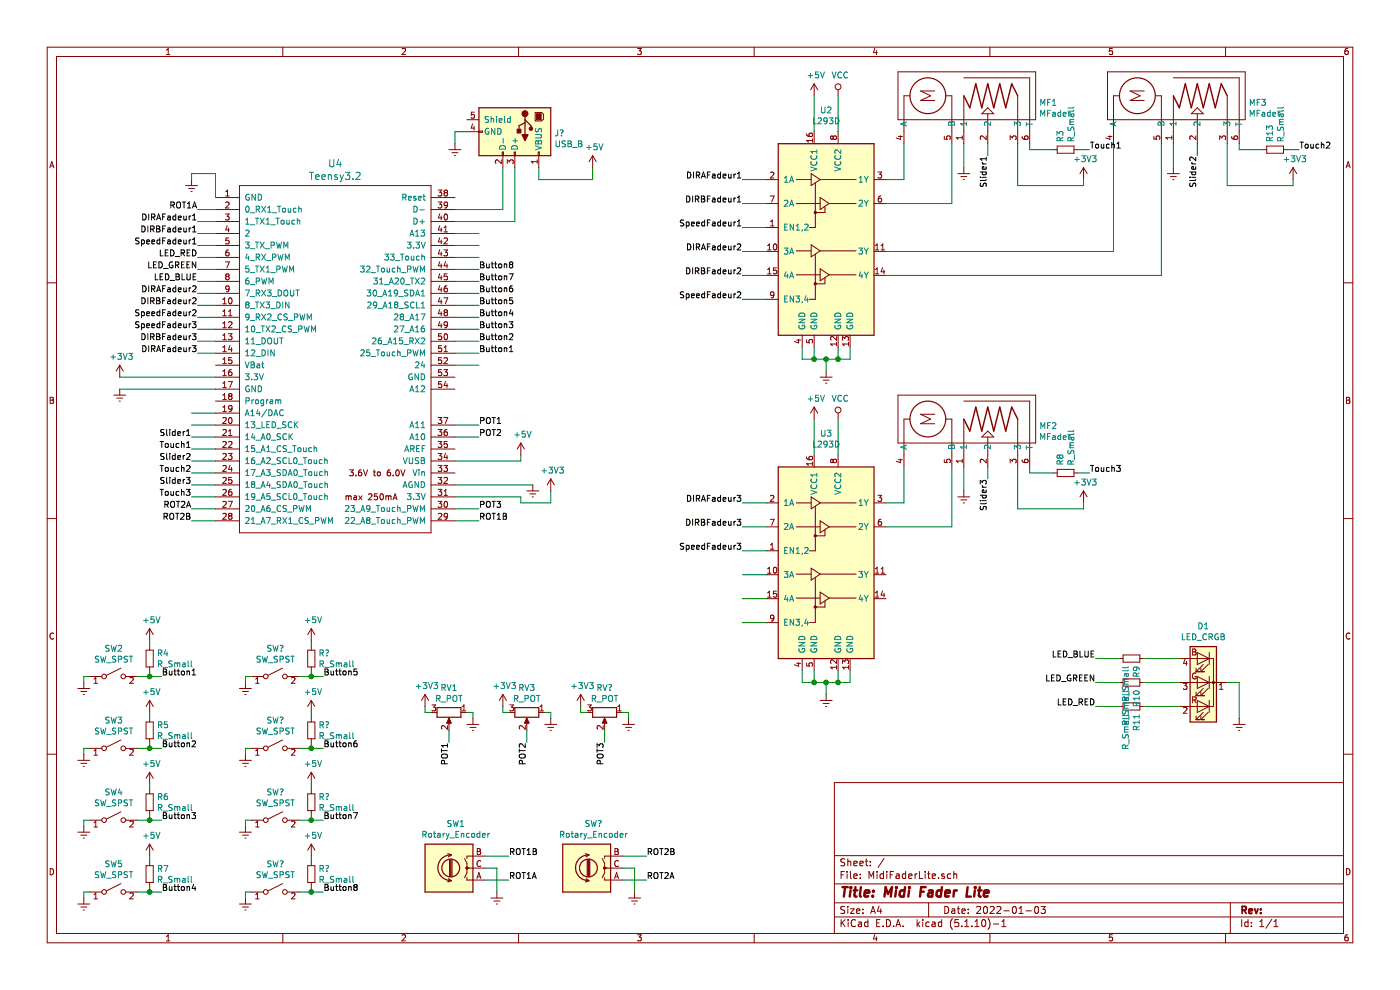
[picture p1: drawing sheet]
EESchema Schematic File Version 4
EELAYER 30 0
EELAYER END
$Descr A4 11693 8268
encoding utf-8
Sheet 1 1
Title "Midi Fader Lite"
Date "2022-01-03"
Rev ""
Comp ""
Comment1 ""
Comment2 ""
Comment3 ""
Comment4 ""
$EndDescr
$Comp
L Driver_Motor:L293D U2
U 1 1
P 6900 2100
F 0 "U2" H 6900 3281 50  0000 C CNN
F 1 "L293D" H 6900 3190 50  0000 C CNN
F 2 "Package_DIP:DIP-16_W7.62mm" H 7150 1350 50  0001 L CNN
F 3 "http://www.ti.com/lit/ds/symlink/l293.pdf" H 6600 2800 50  0001 C CNN
	1    6900 2100
	1    0    0    -1  
$EndComp
$Comp
L Driver_Motor:L293D U3
U 1 1
P 6900 4800
F 0 "U3" H 6900 5981 50  0000 C CNN
F 1 "L293D" H 6900 5890 50  0000 C CNN
F 2 "Package_DIP:DIP-16_W7.62mm" H 7150 4050 50  0001 L CNN
F 3 "http://www.ti.com/lit/ds/symlink/l293.pdf" H 6600 5500 50  0001 C CNN
	1    6900 4800
	1    0    0    -1  
$EndComp
$Comp
L power:VCC #PWR0102
U 1 1
P 7000 800
F 0 "#PWR0102" H 7000 650 50  0001 C CNN
F 1 "VCC" H 7017 973 50  0000 C CNN
F 2 "" H 7000 800 50  0001 C CNN
F 3 "" H 7000 800 50  0001 C CNN
	1    7000 800 
	1    0    0    -1  
$EndComp
Wire Wire Line
	6800 800  6800 1100
Wire Wire Line
	7000 800  7000 1100
$Comp
L power:VCC #PWR0104
U 1 1
P 7000 3500
F 0 "#PWR0104" H 7000 3350 50  0001 C CNN
F 1 "VCC" H 7017 3673 50  0000 C CNN
F 2 "" H 7000 3500 50  0001 C CNN
F 3 "" H 7000 3500 50  0001 C CNN
	1    7000 3500
	1    0    0    -1  
$EndComp
Wire Wire Line
	6800 3500 6800 3800
Wire Wire Line
	7000 3500 7000 3800
$Comp
L power:GNDREF #PWR0105
U 1 1
P 6900 3100
F 0 "#PWR0105" H 6900 2850 50  0001 C CNN
F 1 "GNDREF" H 6905 2927 50  0001 C CNN
F 2 "" H 6900 3100 50  0001 C CNN
F 3 "" H 6900 3100 50  0001 C CNN
	1    6900 3100
	1    0    0    -1  
$EndComp
Wire Wire Line
	6700 2900 6700 3000
Wire Wire Line
	6700 3000 6800 3000
Wire Wire Line
	7100 3000 7100 2900
Wire Wire Line
	7000 2900 7000 3000
Connection ~ 7000 3000
Wire Wire Line
	7000 3000 7100 3000
Wire Wire Line
	6800 2900 6800 3000
Connection ~ 6800 3000
Wire Wire Line
	6800 3000 6900 3000
Wire Wire Line
	6900 3000 6900 3100
Connection ~ 6900 3000
Wire Wire Line
	6900 3000 7000 3000
$Comp
L power:GNDREF #PWR0106
U 1 1
P 6900 5800
F 0 "#PWR0106" H 6900 5550 50  0001 C CNN
F 1 "GNDREF" H 6905 5627 50  0001 C CNN
F 2 "" H 6900 5800 50  0001 C CNN
F 3 "" H 6900 5800 50  0001 C CNN
	1    6900 5800
	1    0    0    -1  
$EndComp
Wire Wire Line
	6700 5600 6700 5700
Wire Wire Line
	6700 5700 6800 5700
Wire Wire Line
	7100 5700 7100 5600
Wire Wire Line
	7000 5600 7000 5700
Connection ~ 7000 5700
Wire Wire Line
	7000 5700 7100 5700
Wire Wire Line
	6800 5600 6800 5700
Connection ~ 6800 5700
Wire Wire Line
	6800 5700 6900 5700
Wire Wire Line
	6900 5700 6900 5800
Connection ~ 6900 5700
Wire Wire Line
	6900 5700 7000 5700
$Comp
L Moving_fader:MFader MF1
U 1 1
P 7750 800
F 0 "MF1" V 7689 -128 50  0000 R CNN
F 1 "MFader" V 7598 -128 50  0000 R CNN
F 2 "Moving_fader:MFader" H 7750 800 50  0001 C CNN
F 3 "" H 7750 800 50  0001 C CNN
	1    7750 800 
	0    -1   -1   0   
$EndComp
Wire Wire Line
	7400 1500 7550 1500
Wire Wire Line
	7550 1500 7550 1200
Wire Wire Line
	7400 1700 7950 1700
Wire Wire Line
	7950 1700 7950 1200
Wire Wire Line
	7400 2100 9300 2100
Wire Wire Line
	7400 2300 9700 2300
$Comp
L power:GNDREF #PWR0109
U 1 1
P 8050 1400
F 0 "#PWR0109" H 8050 1150 50  0001 C CNN
F 1 "GNDREF" H 8055 1227 50  0001 C CNN
F 2 "" H 8050 1400 50  0001 C CNN
F 3 "" H 8050 1400 50  0001 C CNN
	1    8050 1400
	1    0    0    -1  
$EndComp
Wire Wire Line
	8050 1200 8050 1400
Wire Wire Line
	6200 1900 6400 1900
Wire Wire Line
	6400 1500 6200 1500
Wire Wire Line
	6400 1700 6200 1700
Wire Wire Line
	6200 2500 6400 2500
Wire Wire Line
	6400 2100 6200 2100
Wire Wire Line
	6400 2300 6200 2300
Wire Wire Line
	6200 4600 6400 4600
Wire Wire Line
	6400 4200 6200 4200
Wire Wire Line
	6400 4400 6200 4400
Wire Wire Line
	6200 5200 6400 5200
Wire Wire Line
	6400 4800 6200 4800
Wire Wire Line
	6400 5000 6200 5000
$Comp
L Device:R_POT RV1
U 1 1
P 3750 5950
F 0 "RV1" V 3543 5950 50  0000 C CNN
F 1 "R_POT" V 3634 5950 50  0000 C CNN
F 2 "Potentiometer_THT:Potentiometer_Alps_RK09L_Single_Vertical" H 3750 5950 50  0001 C CNN
F 3 "~" H 3750 5950 50  0001 C CNN
	1    3750 5950
	0    1    1    0   
$EndComp
$Comp
L power:GNDREF #PWR0123
U 1 1
P 3950 6000
F 0 "#PWR0123" H 3950 5750 50  0001 C CNN
F 1 "GNDREF" H 3955 5827 50  0001 C CNN
F 2 "" H 3950 6000 50  0001 C CNN
F 3 "" H 3950 6000 50  0001 C CNN
	1    3950 6000
	1    0    0    -1  
$EndComp
Wire Wire Line
	3550 5900 3550 5950
Wire Wire Line
	3550 5950 3600 5950
Wire Wire Line
	3900 5950 3950 5950
Wire Wire Line
	3950 5950 3950 6000
Wire Wire Line
	3750 6100 3750 6200
$Comp
L Device:R_POT RV3
U 1 1
P 4400 5950
F 0 "RV3" V 4193 5950 50  0000 C CNN
F 1 "R_POT" V 4284 5950 50  0000 C CNN
F 2 "Potentiometer_THT:Potentiometer_Alps_RK09L_Single_Vertical" H 4400 5950 50  0001 C CNN
F 3 "~" H 4400 5950 50  0001 C CNN
	1    4400 5950
	0    1    1    0   
$EndComp
$Comp
L power:GNDREF #PWR0125
U 1 1
P 4600 6000
F 0 "#PWR0125" H 4600 5750 50  0001 C CNN
F 1 "GNDREF" H 4605 5827 50  0001 C CNN
F 2 "" H 4600 6000 50  0001 C CNN
F 3 "" H 4600 6000 50  0001 C CNN
	1    4600 6000
	1    0    0    -1  
$EndComp
Wire Wire Line
	4200 5900 4200 5950
Wire Wire Line
	4200 5950 4250 5950
Wire Wire Line
	4550 5950 4600 5950
Wire Wire Line
	4600 5950 4600 6000
Wire Wire Line
	4400 6100 4400 6200
Wire Wire Line
	8250 1300 8250 1200
$Comp
L Moving_fader:MFader MF3
U 1 1
P 9500 800
F 0 "MF3" V 9439 -128 50  0000 R CNN
F 1 "MFader" V 9348 -128 50  0000 R CNN
F 2 "Moving_fader:MFader" H 9500 800 50  0001 C CNN
F 3 "" H 9500 800 50  0001 C CNN
	1    9500 800 
	0    -1   -1   0   
$EndComp
$Comp
L power:GNDREF #PWR0110
U 1 1
P 9800 1400
F 0 "#PWR0110" H 9800 1150 50  0001 C CNN
F 1 "GNDREF" H 9805 1227 50  0001 C CNN
F 2 "" H 9800 1400 50  0001 C CNN
F 3 "" H 9800 1400 50  0001 C CNN
	1    9800 1400
	1    0    0    -1  
$EndComp
Wire Wire Line
	9800 1200 9800 1400
Wire Wire Line
	10000 1300 10000 1200
Wire Wire Line
	9300 1200 9300 2100
Wire Wire Line
	9700 1200 9700 2300
$Comp
L Moving_fader:MFader MF2
U 1 1
P 7750 3500
F 0 "MF2" V 7689 2572 50  0000 R CNN
F 1 "MFader" V 7598 2572 50  0000 R CNN
F 2 "Moving_fader:MFader" H 7750 3500 50  0001 C CNN
F 3 "" H 7750 3500 50  0001 C CNN
	1    7750 3500
	0    -1   -1   0   
$EndComp
Wire Wire Line
	7400 4200 7550 4200
Wire Wire Line
	7550 4200 7550 3900
Wire Wire Line
	7950 4400 7950 3900
Wire Wire Line
	8500 3900 8500 4250
$Comp
L power:GNDREF #PWR0112
U 1 1
P 8050 4100
F 0 "#PWR0112" H 8050 3850 50  0001 C CNN
F 1 "GNDREF" H 8055 3927 50  0001 C CNN
F 2 "" H 8050 4100 50  0001 C CNN
F 3 "" H 8050 4100 50  0001 C CNN
	1    8050 4100
	1    0    0    -1  
$EndComp
Wire Wire Line
	8050 3900 8050 4100
Wire Wire Line
	8250 4000 8250 3900
Wire Wire Line
	8600 3900 8600 3950
Wire Wire Line
	9050 4200 9050 4250
Wire Wire Line
	7400 4400 7950 4400
$Comp
L teensy:Teensy3.2 U4
U 1 1
P 2800 3000
F 0 "U4" H 2800 4637 60  0000 C CNN
F 1 "Teensy3.2" H 2800 4531 60  0000 C CNN
F 2 "KiCad_library:Teensy30_31_32_LC" H 2800 2250 60  0001 C CNN
F 3 "" H 2800 2250 60  0000 C CNN
	1    2800 3000
	1    0    0    -1  
$EndComp
Wire Wire Line
	1650 2450 1800 2450
Wire Wire Line
	1650 2550 1800 2550
Wire Wire Line
	1650 2650 1800 2650
Wire Wire Line
	1650 2750 1800 2750
Wire Wire Line
	1650 2850 1800 2850
Wire Wire Line
	1650 2950 1800 2950
Wire Wire Line
	1650 2150 1800 2150
Wire Wire Line
	1650 2250 1800 2250
Wire Wire Line
	1650 2350 1800 2350
Wire Wire Line
	1600 3650 1800 3650
Wire Wire Line
	1600 3750 1800 3750
Wire Wire Line
	1600 3850 1800 3850
Wire Wire Line
	1600 3950 1800 3950
Wire Wire Line
	1600 4050 1800 4050
Wire Wire Line
	1600 4150 1800 4150
$Comp
L power:GNDREF #PWR0101
U 1 1
P 1600 1500
F 0 "#PWR0101" H 1600 1250 50  0001 C CNN
F 1 "GNDREF" H 1605 1327 50  0001 C CNN
F 2 "" H 1600 1500 50  0001 C CNN
F 3 "" H 1600 1500 50  0001 C CNN
	1    1600 1500
	1    0    0    -1  
$EndComp
$Comp
L power:GNDREF #PWR0103
U 1 1
P 4450 4050
F 0 "#PWR0103" H 4450 3800 50  0001 C CNN
F 1 "GNDREF" H 4455 3877 50  0001 C CNN
F 2 "" H 4450 4050 50  0001 C CNN
F 3 "" H 4450 4050 50  0001 C CNN
	1    4450 4050
	1    0    0    -1  
$EndComp
Wire Wire Line
	3800 4050 4450 4050
$Comp
L power:+5V #PWR0107
U 1 1
P 6800 800
F 0 "#PWR0107" H 6800 650 50  0001 C CNN
F 1 "+5V" H 6815 973 50  0000 C CNN
F 2 "" H 6800 800 50  0001 C CNN
F 3 "" H 6800 800 50  0001 C CNN
	1    6800 800 
	1    0    0    -1  
$EndComp
$Comp
L power:+5V #PWR0108
U 1 1
P 6800 3500
F 0 "#PWR0108" H 6800 3350 50  0001 C CNN
F 1 "+5V" H 6815 3673 50  0000 C CNN
F 2 "" H 6800 3500 50  0001 C CNN
F 3 "" H 6800 3500 50  0001 C CNN
	1    6800 3500
	1    0    0    -1  
$EndComp
$Comp
L power:+3V3 #PWR0113
U 1 1
P 9050 4200
F 0 "#PWR0113" H 9050 4050 50  0001 C CNN
F 1 "+3V3" H 9065 4373 50  0000 C CNN
F 2 "" H 9050 4200 50  0001 C CNN
F 3 "" H 9050 4200 50  0001 C CNN
	1    9050 4200
	1    0    0    -1  
$EndComp
$Comp
L power:+3V3 #PWR0126
U 1 1
P 4200 5900
F 0 "#PWR0126" H 4200 5750 50  0001 C CNN
F 1 "+3V3" H 4215 6073 50  0000 C CNN
F 2 "" H 4200 5900 50  0001 C CNN
F 3 "" H 4200 5900 50  0001 C CNN
	1    4200 5900
	1    0    0    -1  
$EndComp
$Comp
L power:+3V3 #PWR0128
U 1 1
P 3550 5900
F 0 "#PWR0128" H 3550 5750 50  0001 C CNN
F 1 "+3V3" H 3565 6073 50  0000 C CNN
F 2 "" H 3550 5900 50  0001 C CNN
F 3 "" H 3550 5900 50  0001 C CNN
	1    3550 5900
	1    0    0    -1  
$EndComp
$Comp
L power:+5V #PWR0129
U 1 1
P 4350 3800
F 0 "#PWR0129" H 4350 3650 50  0001 C CNN
F 1 "+5V" H 4365 3973 50  0000 C CNN
F 2 "" H 4350 3800 50  0001 C CNN
F 3 "" H 4350 3800 50  0001 C CNN
	1    4350 3800
	1    0    0    -1  
$EndComp
Wire Wire Line
	3800 3850 4350 3850
Wire Wire Line
	4350 3850 4350 3800
$Comp
L power:+3V3 #PWR0130
U 1 1
P 4600 4100
F 0 "#PWR0130" H 4600 3950 50  0001 C CNN
F 1 "+3V3" H 4615 4273 50  0000 C CNN
F 2 "" H 4600 4100 50  0001 C CNN
F 3 "" H 4600 4100 50  0001 C CNN
	1    4600 4100
	1    0    0    -1  
$EndComp
Wire Wire Line
	3800 4150 4350 4150
Wire Wire Line
	4350 4150 4350 4200
Wire Wire Line
	4350 4200 4600 4200
Wire Wire Line
	4600 4100 4600 4200
$Comp
L power:+3V3 #PWR0134
U 1 1
P 1000 3150
F 0 "#PWR0134" H 1000 3000 50  0001 C CNN
F 1 "+3V3" H 1015 3323 50  0000 C CNN
F 2 "" H 1000 3150 50  0001 C CNN
F 3 "" H 1000 3150 50  0001 C CNN
	1    1000 3150
	1    0    0    -1  
$EndComp
Wire Wire Line
	1000 3150 1800 3150
$Comp
L power:GNDREF #PWR0135
U 1 1
P 1000 3250
F 0 "#PWR0135" H 1000 3000 50  0001 C CNN
F 1 "GNDREF" H 1005 3077 50  0001 C CNN
F 2 "" H 1000 3250 50  0001 C CNN
F 3 "" H 1000 3250 50  0001 C CNN
	1    1000 3250
	1    0    0    -1  
$EndComp
Wire Wire Line
	1000 3250 1800 3250
$Comp
L Switch:SW_SPST SW2
U 1 1
P 950 5650
F 0 "SW2" H 950 5885 50  0000 C CNN
F 1 "SW_SPST" H 950 5794 50  0000 C CNN
F 2 "Button_Switch_THT:SW_DIP_SPSTx01_Slide_9.78x4.72mm_W7.62mm_P2.54mm" H 950 5650 50  0001 C CNN
F 3 "~" H 950 5650 50  0001 C CNN
	1    950  5650
	1    0    0    -1  
$EndComp
$Comp
L power:GNDREF #PWR0136
U 1 1
P 700 5700
F 0 "#PWR0136" H 700 5450 50  0001 C CNN
F 1 "GNDREF" H 705 5527 50  0001 C CNN
F 2 "" H 700 5700 50  0001 C CNN
F 3 "" H 700 5700 50  0001 C CNN
	1    700  5700
	1    0    0    -1  
$EndComp
Wire Wire Line
	1250 5650 1150 5650
Wire Wire Line
	1350 5650 1250 5650
Connection ~ 1250 5650
Wire Wire Line
	1250 5600 1250 5650
$Comp
L Device:R_Small R4
U 1 1
P 1250 5500
F 0 "R4" H 1309 5546 50  0000 L CNN
F 1 "R_Small" H 1309 5455 50  0000 L CNN
F 2 "Resistor_THT:R_Axial_DIN0207_L6.3mm_D2.5mm_P10.16mm_Horizontal" H 1250 5500 50  0001 C CNN
F 3 "~" H 1250 5500 50  0001 C CNN
	1    1250 5500
	1    0    0    -1  
$EndComp
Wire Wire Line
	1250 5350 1250 5400
$Comp
L power:+5V #PWR0137
U 1 1
P 1250 5350
F 0 "#PWR0137" H 1250 5200 50  0001 C CNN
F 1 "+5V" H 1265 5523 50  0000 C CNN
F 2 "" H 1250 5350 50  0001 C CNN
F 3 "" H 1250 5350 50  0001 C CNN
	1    1250 5350
	1    0    0    -1  
$EndComp
Wire Wire Line
	700  5700 700  5650
Wire Wire Line
	700  5650 750  5650
$Comp
L Switch:SW_SPST SW3
U 1 1
P 950 6250
F 0 "SW3" H 950 6485 50  0000 C CNN
F 1 "SW_SPST" H 950 6394 50  0000 C CNN
F 2 "Button_Switch_THT:SW_DIP_SPSTx01_Slide_9.78x4.72mm_W7.62mm_P2.54mm" H 950 6250 50  0001 C CNN
F 3 "~" H 950 6250 50  0001 C CNN
	1    950  6250
	1    0    0    -1  
$EndComp
$Comp
L power:GNDREF #PWR0138
U 1 1
P 700 6300
F 0 "#PWR0138" H 700 6050 50  0001 C CNN
F 1 "GNDREF" H 705 6127 50  0001 C CNN
F 2 "" H 700 6300 50  0001 C CNN
F 3 "" H 700 6300 50  0001 C CNN
	1    700  6300
	1    0    0    -1  
$EndComp
Wire Wire Line
	1250 6250 1150 6250
Wire Wire Line
	1350 6250 1250 6250
Connection ~ 1250 6250
Wire Wire Line
	1250 6200 1250 6250
$Comp
L Device:R_Small R5
U 1 1
P 1250 6100
F 0 "R5" H 1309 6146 50  0000 L CNN
F 1 "R_Small" H 1309 6055 50  0000 L CNN
F 2 "Resistor_THT:R_Axial_DIN0207_L6.3mm_D2.5mm_P10.16mm_Horizontal" H 1250 6100 50  0001 C CNN
F 3 "~" H 1250 6100 50  0001 C CNN
	1    1250 6100
	1    0    0    -1  
$EndComp
Wire Wire Line
	1250 5950 1250 6000
$Comp
L power:+5V #PWR0139
U 1 1
P 1250 5950
F 0 "#PWR0139" H 1250 5800 50  0001 C CNN
F 1 "+5V" H 1265 6123 50  0000 C CNN
F 2 "" H 1250 5950 50  0001 C CNN
F 3 "" H 1250 5950 50  0001 C CNN
	1    1250 5950
	1    0    0    -1  
$EndComp
Wire Wire Line
	700  6300 700  6250
Wire Wire Line
	700  6250 750  6250
$Comp
L Switch:SW_SPST SW4
U 1 1
P 950 6850
F 0 "SW4" H 950 7085 50  0000 C CNN
F 1 "SW_SPST" H 950 6994 50  0000 C CNN
F 2 "Button_Switch_THT:SW_DIP_SPSTx01_Slide_9.78x4.72mm_W7.62mm_P2.54mm" H 950 6850 50  0001 C CNN
F 3 "~" H 950 6850 50  0001 C CNN
	1    950  6850
	1    0    0    -1  
$EndComp
$Comp
L power:GNDREF #PWR0140
U 1 1
P 700 6900
F 0 "#PWR0140" H 700 6650 50  0001 C CNN
F 1 "GNDREF" H 705 6727 50  0001 C CNN
F 2 "" H 700 6900 50  0001 C CNN
F 3 "" H 700 6900 50  0001 C CNN
	1    700  6900
	1    0    0    -1  
$EndComp
Wire Wire Line
	1250 6850 1150 6850
Wire Wire Line
	1350 6850 1250 6850
Connection ~ 1250 6850
Wire Wire Line
	1250 6800 1250 6850
$Comp
L Device:R_Small R6
U 1 1
P 1250 6700
F 0 "R6" H 1309 6746 50  0000 L CNN
F 1 "R_Small" H 1309 6655 50  0000 L CNN
F 2 "Resistor_THT:R_Axial_DIN0207_L6.3mm_D2.5mm_P10.16mm_Horizontal" H 1250 6700 50  0001 C CNN
F 3 "~" H 1250 6700 50  0001 C CNN
	1    1250 6700
	1    0    0    -1  
$EndComp
Wire Wire Line
	1250 6550 1250 6600
$Comp
L power:+5V #PWR0141
U 1 1
P 1250 6550
F 0 "#PWR0141" H 1250 6400 50  0001 C CNN
F 1 "+5V" H 1265 6723 50  0000 C CNN
F 2 "" H 1250 6550 50  0001 C CNN
F 3 "" H 1250 6550 50  0001 C CNN
	1    1250 6550
	1    0    0    -1  
$EndComp
Wire Wire Line
	700  6900 700  6850
Wire Wire Line
	700  6850 750  6850
$Comp
L Switch:SW_SPST SW5
U 1 1
P 950 7450
F 0 "SW5" H 950 7685 50  0000 C CNN
F 1 "SW_SPST" H 950 7594 50  0000 C CNN
F 2 "Button_Switch_THT:SW_DIP_SPSTx01_Slide_9.78x4.72mm_W7.62mm_P2.54mm" H 950 7450 50  0001 C CNN
F 3 "~" H 950 7450 50  0001 C CNN
	1    950  7450
	1    0    0    -1  
$EndComp
$Comp
L power:GNDREF #PWR0142
U 1 1
P 700 7500
F 0 "#PWR0142" H 700 7250 50  0001 C CNN
F 1 "GNDREF" H 705 7327 50  0001 C CNN
F 2 "" H 700 7500 50  0001 C CNN
F 3 "" H 700 7500 50  0001 C CNN
	1    700  7500
	1    0    0    -1  
$EndComp
Wire Wire Line
	1250 7450 1150 7450
Wire Wire Line
	1350 7450 1250 7450
Connection ~ 1250 7450
Wire Wire Line
	1250 7400 1250 7450
$Comp
L Device:R_Small R7
U 1 1
P 1250 7300
F 0 "R7" H 1309 7346 50  0000 L CNN
F 1 "R_Small" H 1309 7255 50  0000 L CNN
F 2 "Resistor_THT:R_Axial_DIN0207_L6.3mm_D2.5mm_P10.16mm_Horizontal" H 1250 7300 50  0001 C CNN
F 3 "~" H 1250 7300 50  0001 C CNN
	1    1250 7300
	1    0    0    -1  
$EndComp
Wire Wire Line
	1250 7150 1250 7200
$Comp
L power:+5V #PWR0143
U 1 1
P 1250 7150
F 0 "#PWR0143" H 1250 7000 50  0001 C CNN
F 1 "+5V" H 1265 7323 50  0000 C CNN
F 2 "" H 1250 7150 50  0001 C CNN
F 3 "" H 1250 7150 50  0001 C CNN
	1    1250 7150
	1    0    0    -1  
$EndComp
Wire Wire Line
	700  7500 700  7450
Wire Wire Line
	700  7450 750  7450
$Comp
L power:GNDREF #PWR0144
U 1 1
P 10350 6000
F 0 "#PWR0144" H 10350 5750 50  0001 C CNN
F 1 "GNDREF" H 10355 5827 50  0001 C CNN
F 2 "" H 10350 6000 50  0001 C CNN
F 3 "" H 10350 6000 50  0001 C CNN
	1    10350 6000
	1    0    0    -1  
$EndComp
$Comp
L Device:Rotary_Encoder SW1
U 1 1
P 3750 7250
F 0 "SW1" H 3693 6883 50  0000 C CNN
F 1 "Rotary_Encoder" H 3693 6974 50  0000 C CNN
F 2 "Rotary_Encoder:RotaryEncoder_Alps_EC11E_Vertical_H20mm" H 3600 7410 50  0001 C CNN
F 3 "~" H 3750 7510 50  0001 C CNN
	1    3750 7250
	-1   0    0    1   
$EndComp
$Comp
L power:GNDREF #PWR0145
U 1 1
P 4150 7450
F 0 "#PWR0145" H 4150 7200 50  0001 C CNN
F 1 "GNDREF" H 4155 7277 50  0001 C CNN
F 2 "" H 4150 7450 50  0001 C CNN
F 3 "" H 4150 7450 50  0001 C CNN
	1    4150 7450
	1    0    0    -1  
$EndComp
Wire Wire Line
	4050 7250 4150 7250
Wire Wire Line
	4150 7250 4150 7450
Wire Wire Line
	4050 7150 4250 7150
Wire Wire Line
	4050 7350 4250 7350
Wire Wire Line
	3800 4250 4000 4250
Wire Wire Line
	3800 4350 4000 4350
Wire Wire Line
	1600 4350 1800 4350
Wire Wire Line
	4000 3550 3800 3550
Wire Wire Line
	3800 3650 4000 3650
Wire Wire Line
	1800 1650 1800 1450
Wire Wire Line
	1800 1450 1600 1450
Wire Wire Line
	1600 1450 1600 1500
Wire Wire Line
	1650 1750 1800 1750
Wire Wire Line
	1650 1850 1800 1850
Wire Wire Line
	1650 1950 1800 1950
Wire Wire Line
	1650 2050 1800 2050
$Comp
L Device:LED_CRGB D1
U 1 1
P 10050 5700
F 0 "D1" H 10050 5233 50  0000 C CNN
F 1 "LED_CRGB" H 10050 5324 50  0000 C CNN
F 2 "LED_THT:LED_D5.0mm-4_RGB" H 10050 5650 50  0001 C CNN
F 3 "~" H 10050 5650 50  0001 C CNN
	1    10050 5700
	-1   0    0    1   
$EndComp
Wire Wire Line
	10250 5700 10350 5700
Wire Wire Line
	10350 5700 10350 6000
$Comp
L Device:R_Small R9
U 1 1
P 9450 5500
F 0 "R9" H 9509 5546 50  0000 L CNN
F 1 "R_Small" H 9509 5455 50  0000 L CNN
F 2 "Resistor_THT:R_Axial_DIN0207_L6.3mm_D2.5mm_P10.16mm_Horizontal" H 9450 5500 50  0001 C CNN
F 3 "~" H 9450 5500 50  0001 C CNN
	1    9450 5500
	0    1    1    0   
$EndComp
$Comp
L Device:R_Small R10
U 1 1
P 9450 5700
F 0 "R10" H 9509 5746 50  0000 L CNN
F 1 "R_Small" H 9509 5655 50  0000 L CNN
F 2 "Resistor_THT:R_Axial_DIN0207_L6.3mm_D2.5mm_P10.16mm_Horizontal" H 9450 5700 50  0001 C CNN
F 3 "~" H 9450 5700 50  0001 C CNN
	1    9450 5700
	0    1    1    0   
$EndComp
$Comp
L Device:R_Small R11
U 1 1
P 9450 5900
F 0 "R11" H 9509 5946 50  0000 L CNN
F 1 "R_Small" H 9509 5855 50  0000 L CNN
F 2 "Resistor_THT:R_Axial_DIN0207_L6.3mm_D2.5mm_P10.16mm_Horizontal" H 9450 5900 50  0001 C CNN
F 3 "~" H 9450 5900 50  0001 C CNN
	1    9450 5900
	0    1    1    0   
$EndComp
Wire Wire Line
	9150 5500 9350 5500
Wire Wire Line
	9550 5500 9850 5500
Wire Wire Line
	9150 5700 9350 5700
Wire Wire Line
	9550 5700 9850 5700
Wire Wire Line
	9150 5900 9350 5900
Wire Wire Line
	9550 5900 9850 5900
$Comp
L Device:R_Small R8
U 1 1
P 8900 3950
F 0 "R8" H 8959 3996 50  0000 L CNN
F 1 "R_Small" H 8959 3905 50  0000 L CNN
F 2 "Resistor_THT:R_Axial_DIN0207_L6.3mm_D2.5mm_P10.16mm_Horizontal" H 8900 3950 50  0001 C CNN
F 3 "~" H 8900 3950 50  0001 C CNN
	1    8900 3950
	0    -1   -1   0   
$EndComp
Wire Wire Line
	8600 3950 8800 3950
Wire Wire Line
	9000 3950 9100 3950
Wire Wire Line
	8500 1200 8500 1550
Wire Wire Line
	8600 1200 8600 1250
Wire Wire Line
	9050 1500 9050 1550
$Comp
L power:+3V3 #PWR0111
U 1 1
P 9050 1500
F 0 "#PWR0111" H 9050 1350 50  0001 C CNN
F 1 "+3V3" H 9065 1673 50  0000 C CNN
F 2 "" H 9050 1500 50  0001 C CNN
F 3 "" H 9050 1500 50  0001 C CNN
	1    9050 1500
	1    0    0    -1  
$EndComp
$Comp
L Device:R_Small R3
U 1 1
P 8900 1250
F 0 "R3" H 8959 1296 50  0000 L CNN
F 1 "R_Small" H 8959 1205 50  0000 L CNN
F 2 "Resistor_THT:R_Axial_DIN0207_L6.3mm_D2.5mm_P10.16mm_Horizontal" H 8900 1250 50  0001 C CNN
F 3 "~" H 8900 1250 50  0001 C CNN
	1    8900 1250
	0    -1   -1   0   
$EndComp
Wire Wire Line
	8600 1250 8800 1250
Wire Wire Line
	9000 1250 9100 1250
Wire Wire Line
	10250 1200 10250 1550
Wire Wire Line
	10350 1200 10350 1250
Wire Wire Line
	10800 1500 10800 1550
$Comp
L power:+3V3 #PWR0118
U 1 1
P 10800 1500
F 0 "#PWR0118" H 10800 1350 50  0001 C CNN
F 1 "+3V3" H 10815 1673 50  0000 C CNN
F 2 "" H 10800 1500 50  0001 C CNN
F 3 "" H 10800 1500 50  0001 C CNN
	1    10800 1500
	1    0    0    -1  
$EndComp
$Comp
L Device:R_Small R13
U 1 1
P 10650 1250
F 0 "R13" H 10709 1296 50  0000 L CNN
F 1 "R_Small" H 10709 1205 50  0000 L CNN
F 2 "Resistor_THT:R_Axial_DIN0207_L6.3mm_D2.5mm_P10.16mm_Horizontal" H 10650 1250 50  0001 C CNN
F 3 "~" H 10650 1250 50  0001 C CNN
	1    10650 1250
	0    -1   -1   0   
$EndComp
Wire Wire Line
	10350 1250 10550 1250
Wire Wire Line
	10750 1250 10850 1250
$Comp
L Switch:SW_SPST SW?
U 1 1
P 2300 5650
F 0 "SW?" H 2300 5885 50  0000 C CNN
F 1 "SW_SPST" H 2300 5794 50  0000 C CNN
F 2 "Button_Switch_THT:SW_DIP_SPSTx01_Slide_9.78x4.72mm_W7.62mm_P2.54mm" H 2300 5650 50  0001 C CNN
F 3 "~" H 2300 5650 50  0001 C CNN
	1    2300 5650
	1    0    0    -1  
$EndComp
$Comp
L power:GNDREF #PWR?
U 1 1
P 2050 5700
F 0 "#PWR?" H 2050 5450 50  0001 C CNN
F 1 "GNDREF" H 2055 5527 50  0001 C CNN
F 2 "" H 2050 5700 50  0001 C CNN
F 3 "" H 2050 5700 50  0001 C CNN
	1    2050 5700
	1    0    0    -1  
$EndComp
Wire Wire Line
	2600 5650 2500 5650
Wire Wire Line
	2700 5650 2600 5650
Connection ~ 2600 5650
Wire Wire Line
	2600 5600 2600 5650
$Comp
L Device:R_Small R?
U 1 1
P 2600 5500
F 0 "R?" H 2659 5546 50  0000 L CNN
F 1 "R_Small" H 2659 5455 50  0000 L CNN
F 2 "Resistor_THT:R_Axial_DIN0207_L6.3mm_D2.5mm_P10.16mm_Horizontal" H 2600 5500 50  0001 C CNN
F 3 "~" H 2600 5500 50  0001 C CNN
	1    2600 5500
	1    0    0    -1  
$EndComp
Wire Wire Line
	2600 5350 2600 5400
$Comp
L power:+5V #PWR?
U 1 1
P 2600 5350
F 0 "#PWR?" H 2600 5200 50  0001 C CNN
F 1 "+5V" H 2615 5523 50  0000 C CNN
F 2 "" H 2600 5350 50  0001 C CNN
F 3 "" H 2600 5350 50  0001 C CNN
	1    2600 5350
	1    0    0    -1  
$EndComp
Wire Wire Line
	2050 5700 2050 5650
Wire Wire Line
	2050 5650 2100 5650
$Comp
L Switch:SW_SPST SW?
U 1 1
P 2300 6250
F 0 "SW?" H 2300 6485 50  0000 C CNN
F 1 "SW_SPST" H 2300 6394 50  0000 C CNN
F 2 "Button_Switch_THT:SW_DIP_SPSTx01_Slide_9.78x4.72mm_W7.62mm_P2.54mm" H 2300 6250 50  0001 C CNN
F 3 "~" H 2300 6250 50  0001 C CNN
	1    2300 6250
	1    0    0    -1  
$EndComp
$Comp
L power:GNDREF #PWR?
U 1 1
P 2050 6300
F 0 "#PWR?" H 2050 6050 50  0001 C CNN
F 1 "GNDREF" H 2055 6127 50  0001 C CNN
F 2 "" H 2050 6300 50  0001 C CNN
F 3 "" H 2050 6300 50  0001 C CNN
	1    2050 6300
	1    0    0    -1  
$EndComp
Wire Wire Line
	2600 6250 2500 6250
Wire Wire Line
	2700 6250 2600 6250
Connection ~ 2600 6250
Wire Wire Line
	2600 6200 2600 6250
$Comp
L Device:R_Small R?
U 1 1
P 2600 6100
F 0 "R?" H 2659 6146 50  0000 L CNN
F 1 "R_Small" H 2659 6055 50  0000 L CNN
F 2 "Resistor_THT:R_Axial_DIN0207_L6.3mm_D2.5mm_P10.16mm_Horizontal" H 2600 6100 50  0001 C CNN
F 3 "~" H 2600 6100 50  0001 C CNN
	1    2600 6100
	1    0    0    -1  
$EndComp
Wire Wire Line
	2600 5950 2600 6000
$Comp
L power:+5V #PWR?
U 1 1
P 2600 5950
F 0 "#PWR?" H 2600 5800 50  0001 C CNN
F 1 "+5V" H 2615 6123 50  0000 C CNN
F 2 "" H 2600 5950 50  0001 C CNN
F 3 "" H 2600 5950 50  0001 C CNN
	1    2600 5950
	1    0    0    -1  
$EndComp
Wire Wire Line
	2050 6300 2050 6250
Wire Wire Line
	2050 6250 2100 6250
$Comp
L Switch:SW_SPST SW?
U 1 1
P 2300 6850
F 0 "SW?" H 2300 7085 50  0000 C CNN
F 1 "SW_SPST" H 2300 6994 50  0000 C CNN
F 2 "Button_Switch_THT:SW_DIP_SPSTx01_Slide_9.78x4.72mm_W7.62mm_P2.54mm" H 2300 6850 50  0001 C CNN
F 3 "~" H 2300 6850 50  0001 C CNN
	1    2300 6850
	1    0    0    -1  
$EndComp
$Comp
L power:GNDREF #PWR?
U 1 1
P 2050 6900
F 0 "#PWR?" H 2050 6650 50  0001 C CNN
F 1 "GNDREF" H 2055 6727 50  0001 C CNN
F 2 "" H 2050 6900 50  0001 C CNN
F 3 "" H 2050 6900 50  0001 C CNN
	1    2050 6900
	1    0    0    -1  
$EndComp
Wire Wire Line
	2600 6850 2500 6850
Wire Wire Line
	2700 6850 2600 6850
Connection ~ 2600 6850
Wire Wire Line
	2600 6800 2600 6850
$Comp
L Device:R_Small R?
U 1 1
P 2600 6700
F 0 "R?" H 2659 6746 50  0000 L CNN
F 1 "R_Small" H 2659 6655 50  0000 L CNN
F 2 "Resistor_THT:R_Axial_DIN0207_L6.3mm_D2.5mm_P10.16mm_Horizontal" H 2600 6700 50  0001 C CNN
F 3 "~" H 2600 6700 50  0001 C CNN
	1    2600 6700
	1    0    0    -1  
$EndComp
Wire Wire Line
	2600 6550 2600 6600
$Comp
L power:+5V #PWR?
U 1 1
P 2600 6550
F 0 "#PWR?" H 2600 6400 50  0001 C CNN
F 1 "+5V" H 2615 6723 50  0000 C CNN
F 2 "" H 2600 6550 50  0001 C CNN
F 3 "" H 2600 6550 50  0001 C CNN
	1    2600 6550
	1    0    0    -1  
$EndComp
Wire Wire Line
	2050 6900 2050 6850
Wire Wire Line
	2050 6850 2100 6850
$Comp
L Switch:SW_SPST SW?
U 1 1
P 2300 7450
F 0 "SW?" H 2300 7685 50  0000 C CNN
F 1 "SW_SPST" H 2300 7594 50  0000 C CNN
F 2 "Button_Switch_THT:SW_DIP_SPSTx01_Slide_9.78x4.72mm_W7.62mm_P2.54mm" H 2300 7450 50  0001 C CNN
F 3 "~" H 2300 7450 50  0001 C CNN
	1    2300 7450
	1    0    0    -1  
$EndComp
$Comp
L power:GNDREF #PWR?
U 1 1
P 2050 7500
F 0 "#PWR?" H 2050 7250 50  0001 C CNN
F 1 "GNDREF" H 2055 7327 50  0001 C CNN
F 2 "" H 2050 7500 50  0001 C CNN
F 3 "" H 2050 7500 50  0001 C CNN
	1    2050 7500
	1    0    0    -1  
$EndComp
Wire Wire Line
	2600 7450 2500 7450
Wire Wire Line
	2700 7450 2600 7450
Connection ~ 2600 7450
Wire Wire Line
	2600 7400 2600 7450
$Comp
L Device:R_Small R?
U 1 1
P 2600 7300
F 0 "R?" H 2659 7346 50  0000 L CNN
F 1 "R_Small" H 2659 7255 50  0000 L CNN
F 2 "Resistor_THT:R_Axial_DIN0207_L6.3mm_D2.5mm_P10.16mm_Horizontal" H 2600 7300 50  0001 C CNN
F 3 "~" H 2600 7300 50  0001 C CNN
	1    2600 7300
	1    0    0    -1  
$EndComp
Wire Wire Line
	2600 7150 2600 7200
$Comp
L power:+5V #PWR?
U 1 1
P 2600 7150
F 0 "#PWR?" H 2600 7000 50  0001 C CNN
F 1 "+5V" H 2615 7323 50  0000 C CNN
F 2 "" H 2600 7150 50  0001 C CNN
F 3 "" H 2600 7150 50  0001 C CNN
	1    2600 7150
	1    0    0    -1  
$EndComp
Wire Wire Line
	2050 7500 2050 7450
Wire Wire Line
	2050 7450 2100 7450
$Comp
L Device:Rotary_Encoder SW?
U 1 1
P 4900 7250
F 0 "SW?" H 4843 6883 50  0000 C CNN
F 1 "Rotary_Encoder" H 4843 6974 50  0000 C CNN
F 2 "Rotary_Encoder:RotaryEncoder_Alps_EC11E_Vertical_H20mm" H 4750 7410 50  0001 C CNN
F 3 "~" H 4900 7510 50  0001 C CNN
	1    4900 7250
	-1   0    0    1   
$EndComp
$Comp
L power:GNDREF #PWR?
U 1 1
P 5300 7450
F 0 "#PWR?" H 5300 7200 50  0001 C CNN
F 1 "GNDREF" H 5305 7277 50  0001 C CNN
F 2 "" H 5300 7450 50  0001 C CNN
F 3 "" H 5300 7450 50  0001 C CNN
	1    5300 7450
	1    0    0    -1  
$EndComp
Wire Wire Line
	5200 7250 5300 7250
Wire Wire Line
	5300 7250 5300 7450
Wire Wire Line
	5200 7150 5400 7150
Wire Wire Line
	5200 7350 5400 7350
$Comp
L Device:R_POT RV?
U 1 1
P 5050 5950
F 0 "RV?" V 4843 5950 50  0000 C CNN
F 1 "R_POT" V 4934 5950 50  0000 C CNN
F 2 "Potentiometer_THT:Potentiometer_Alps_RK09L_Single_Vertical" H 5050 5950 50  0001 C CNN
F 3 "~" H 5050 5950 50  0001 C CNN
	1    5050 5950
	0    1    1    0   
$EndComp
$Comp
L power:GNDREF #PWR?
U 1 1
P 5250 6000
F 0 "#PWR?" H 5250 5750 50  0001 C CNN
F 1 "GNDREF" H 5255 5827 50  0001 C CNN
F 2 "" H 5250 6000 50  0001 C CNN
F 3 "" H 5250 6000 50  0001 C CNN
	1    5250 6000
	1    0    0    -1  
$EndComp
Wire Wire Line
	4850 5900 4850 5950
Wire Wire Line
	4850 5950 4900 5950
Wire Wire Line
	5200 5950 5250 5950
Wire Wire Line
	5250 5950 5250 6000
Wire Wire Line
	5050 6100 5050 6200
$Comp
L power:+3V3 #PWR?
U 1 1
P 4850 5900
F 0 "#PWR?" H 4850 5750 50  0001 C CNN
F 1 "+3V3" H 4865 6073 50  0000 C CNN
F 2 "" H 4850 5900 50  0001 C CNN
F 3 "" H 4850 5900 50  0001 C CNN
	1    4850 5900
	1    0    0    -1  
$EndComp
$Comp
L Connector:USB_B J?
U 1 1
P 4300 1100
F 0 "J?" V 4311 1430 50  0000 L CNN
F 1 "USB_B" V 4402 1430 50  0000 L CNN
F 2 "" H 4450 1050 50  0001 C CNN
F 3 " ~" H 4450 1050 50  0001 C CNN
	1    4300 1100
	0    1    1    0   
$EndComp
Wire Wire Line
	3800 1750 4200 1750
Wire Wire Line
	4200 1750 4200 1400
Wire Wire Line
	3800 1850 4300 1850
Wire Wire Line
	4300 1850 4300 1400
$Comp
L power:+5V #PWR?
U 1 1
P 4950 1400
F 0 "#PWR?" H 4950 1250 50  0001 C CNN
F 1 "+5V" H 4965 1573 50  0000 C CNN
F 2 "" H 4950 1400 50  0001 C CNN
F 3 "" H 4950 1400 50  0001 C CNN
	1    4950 1400
	1    0    0    -1  
$EndComp
Wire Wire Line
	4500 1400 4500 1500
Wire Wire Line
	4500 1500 4950 1500
Wire Wire Line
	4950 1500 4950 1400
$Comp
L power:GNDREF #PWR?
U 1 1
P 3800 1200
F 0 "#PWR?" H 3800 950 50  0001 C CNN
F 1 "GNDREF" H 3805 1027 50  0001 C CNN
F 2 "" H 3800 1200 50  0001 C CNN
F 3 "" H 3800 1200 50  0001 C CNN
	1    3800 1200
	1    0    0    -1  
$EndComp
Wire Wire Line
	3900 1100 3800 1100
Wire Wire Line
	3800 1100 3800 1200
Wire Wire Line
	8500 1550 9050 1550
Wire Wire Line
	10250 1550 10800 1550
Wire Wire Line
	8500 4250 9050 4250
Text Label 1650 2950 2    50   ~ 0
DIRAFadeur3
Text Label 1650 2850 2    50   ~ 0
DIRBFadeur3
Text Label 1650 2750 2    50   ~ 0
SpeedFadeur3
Text Label 1650 1750 2    50   ~ 0
ROT1A
Text Label 4000 4350 0    50   ~ 0
ROT1B
Text Label 1600 4250 2    50   ~ 0
ROT2A
Text Label 1600 4350 2    50   ~ 0
ROT2B
Text Label 1650 2150 2    50   ~ 0
LED_RED
Text Label 1650 2250 2    50   ~ 0
LED_GREEN
Text Label 1650 2350 2    50   ~ 0
LED_BLUE
Text Label 1600 3750 2    50   ~ 0
Touch1
Text Label 1600 3950 2    50   ~ 0
Touch2
Text Label 1600 4150 2    50   ~ 0
Touch3
Text Label 4000 3550 0    50   ~ 0
POT1
Text Label 4000 3650 0    50   ~ 0
POT2
Text Label 4000 4250 0    50   ~ 0
POT3
Wire Wire Line
	1800 3450 1600 3450
Wire Wire Line
	1800 3550 1600 3550
Wire Wire Line
	1800 4250 1600 4250
Wire Wire Line
	3800 3050 4000 3050
Wire Wire Line
	3800 2950 4000 2950
Wire Wire Line
	3800 2850 4000 2850
Wire Wire Line
	3800 2750 4000 2750
Wire Wire Line
	3800 2650 4000 2650
Wire Wire Line
	3800 2550 4000 2550
Wire Wire Line
	3800 2450 4000 2450
Wire Wire Line
	3800 2350 4000 2350
Wire Wire Line
	3800 2250 4000 2250
Wire Wire Line
	3800 2150 4000 2150
Wire Wire Line
	3800 2050 4000 2050
Wire Wire Line
	3800 1950 4000 1950
Text Label 4000 2250 0    50   ~ 0
Button8
Text Label 4000 2350 0    50   ~ 0
Button7
Text Label 4000 2450 0    50   ~ 0
Button6
Text Label 4000 2550 0    50   ~ 0
Button5
Text Label 4000 2650 0    50   ~ 0
Button4
Text Label 4000 2750 0    50   ~ 0
Button3
Text Label 4000 2850 0    50   ~ 0
Button2
Text Label 4000 2950 0    50   ~ 0
Button1
Text Label 1650 2650 2    50   ~ 0
SpeedFadeur2
Text Label 1650 2550 2    50   ~ 0
DIRBFadeur2
Text Label 1650 2450 2    50   ~ 0
DIRAFadeur2
Text Label 1650 2050 2    50   ~ 0
SpeedFadeur1
Text Label 1650 1950 2    50   ~ 0
DIRBFadeur1
Text Label 1650 1850 2    50   ~ 0
DIRAFadeur1
Text Label 1600 3650 2    50   ~ 0
Slider1
Text Label 1600 3850 2    50   ~ 0
Slider2
Text Label 1600 4050 2    50   ~ 0
Slider3
Text Label 2700 7450 0    50   ~ 0
Button8
Text Label 2700 6850 0    50   ~ 0
Button7
Text Label 2700 6250 0    50   ~ 0
Button6
Text Label 2700 5650 0    50   ~ 0
Button5
Text Label 1350 7450 0    50   ~ 0
Button4
Text Label 1350 6850 0    50   ~ 0
Button3
Text Label 1350 6250 0    50   ~ 0
Button2
Text Label 1350 5650 0    50   ~ 0
Button1
Text Label 3750 6200 3    50   ~ 0
POT1
Text Label 4400 6200 3    50   ~ 0
POT2
Text Label 5050 6200 3    50   ~ 0
POT3
Text Label 4250 7350 0    50   ~ 0
ROT1A
Text Label 4250 7150 0    50   ~ 0
ROT1B
Text Label 5400 7350 0    50   ~ 0
ROT2A
Text Label 5400 7150 0    50   ~ 0
ROT2B
Text Label 6200 1900 2    50   ~ 0
SpeedFadeur1
Text Label 6200 1700 2    50   ~ 0
DIRBFadeur1
Text Label 6200 1500 2    50   ~ 0
DIRAFadeur1
Text Label 6200 2500 2    50   ~ 0
SpeedFadeur2
Text Label 6200 2300 2    50   ~ 0
DIRBFadeur2
Text Label 6200 2100 2    50   ~ 0
DIRAFadeur2
Text Label 6200 4200 2    50   ~ 0
DIRAFadeur3
Text Label 6200 4400 2    50   ~ 0
DIRBFadeur3
Text Label 6200 4600 2    50   ~ 0
SpeedFadeur3
Text Label 9100 1250 0    50   ~ 0
Touch1
Text Label 10850 1250 0    50   ~ 0
Touch2
Text Label 9100 3950 0    50   ~ 0
Touch3
Text Label 8250 1300 3    50   ~ 0
Slider1
Text Label 10000 1300 3    50   ~ 0
Slider2
Text Label 8250 4000 3    50   ~ 0
Slider3
Text Label 9150 5900 2    50   ~ 0
LED_RED
Text Label 9150 5700 2    50   ~ 0
LED_GREEN
Text Label 9150 5500 2    50   ~ 0
LED_BLUE
$EndSCHEMATC
